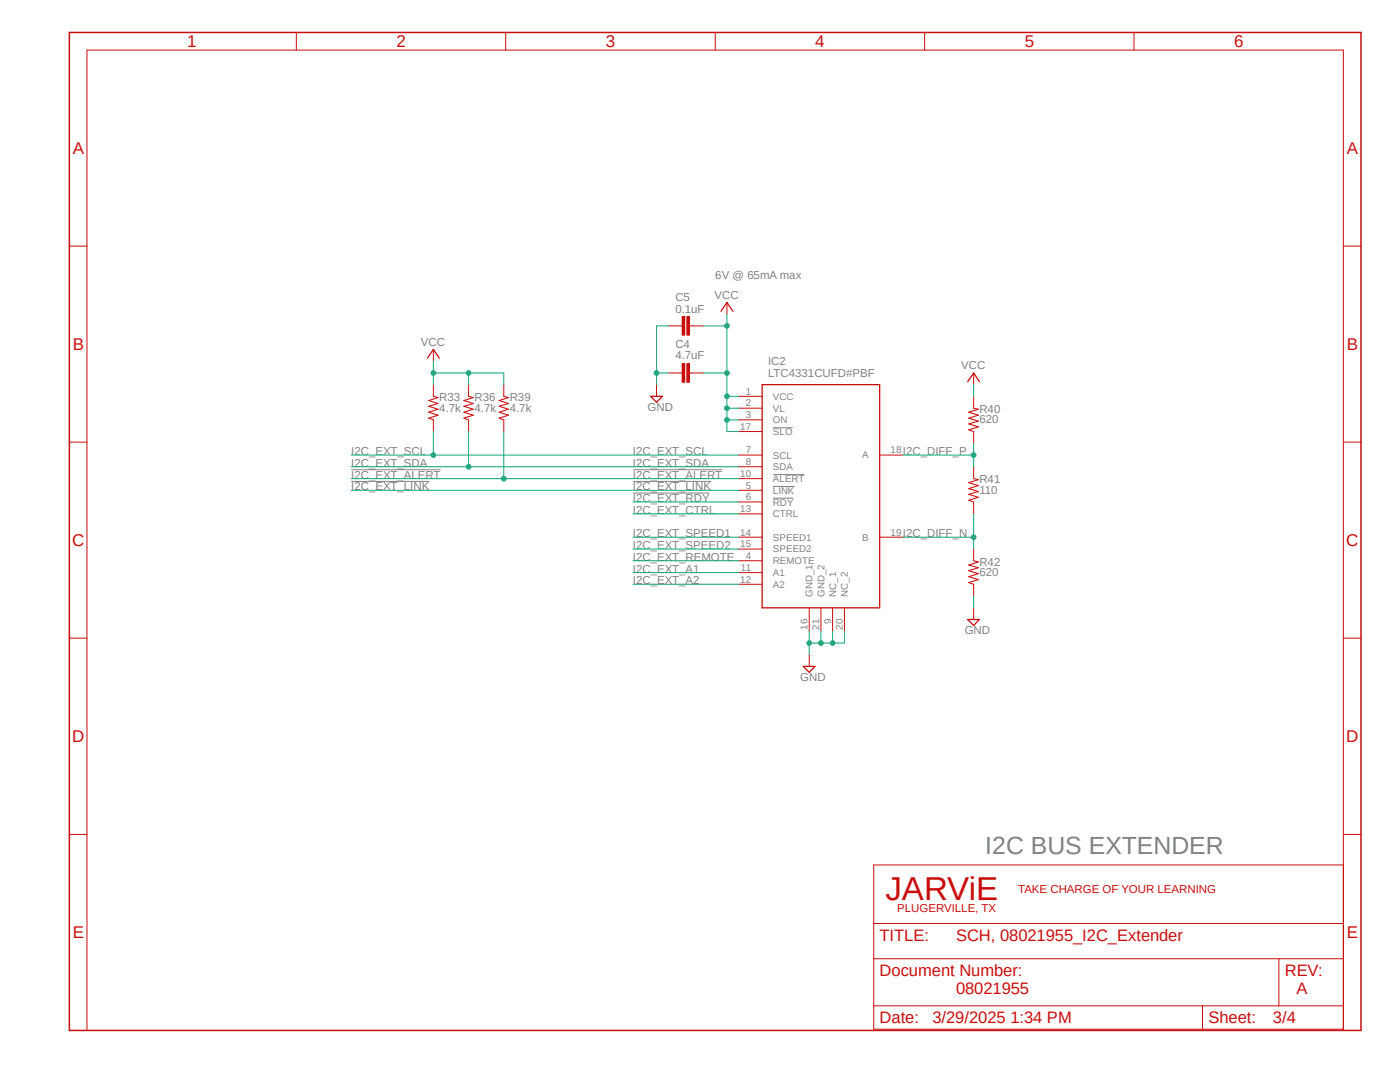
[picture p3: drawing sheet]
<svg xmlns="http://www.w3.org/2000/svg" width="279mm" height="216mm" viewBox="0 0 279 216" stroke-linecap="round" stroke-linejoin="round" font-family="sans-serif">
<path d="M13.3 6.2l258.6 200M271.9 6.2l-258.6 200" fill="none" stroke="#fff" stroke-width=".2"/>
<path d="M70.1 93.7h17.8M70.1 96.1h15.6M126.3 93.7h17.8M126.3 96.1h15.6M126.3 98.4h15.3M154.3 97.1h4.3M154.3 99.4h4M154.3 94.7h6.2M154.3 85.3h3.9" fill="none" stroke="#808080" stroke-width=".2"/>
<path d="M13.8 6.5h257.8v199.1h-257.8z" fill="none" stroke="#c90d0c" stroke-width=".3"/>
<g fill="none" stroke="#c90d0c" stroke-width=".2">
<path d="M59.1 6.5v3.5M100.9 6.5v3.5M142.7 6.5v3.5M184.5 6.5v3.5M226.3 6.5v3.5M13.8 49.1h3.6M268.1 49.1h3.5M135.7 74.4h.5M137.6 74.4h.4M145.1 60.4v2.3M147.4 79.1h4.7M13.8 88.2h3.6"/>
<path d="M147.4 81.4h4.7M147.4 83.8h4.7M147.4 97.8h4.7M147.4 90.8h4.7M147.4 93.1h4.7M147.4 95.5h4.7M147.4 86.1h4.7M175.6 90.8h4.6M268.1 88.2h3.5M147.4 111.9h4.7M147.4 100.2h4.7M147.4 109.6h4.7"/>
<path d="M147.4 107.2h4.7M147.4 102.5h4.7M147.4 116.6h4.7M147.4 114.3h4.7M175.6 107.2h4.6M13.8 127.3h3.6M161.5 121.3v4.6M163.8 121.3v4.6M166.2 121.3v4.6M168.5 121.3v4.6M268.1 127.3h3.5M13.8 166.5h3.6"/>
<path d="M268.1 166.5h3.5M17.4 205.6v-195.6h250.7v195.6"/>
</g>
<path d="M143.9 62.1l1.2-1.7 1.2 1.7M152.1 76.8h23.5v44.5h-23.5z" fill="none" stroke="#c90d0c" stroke-width=".25"/>
<path d="M136.1 72.6h.6v3.7h-.6z" fill-rule="evenodd" fill="#c90d0c"/>
<path d="M136.1 72.6h.6v3.7h-.6z" fill="none" stroke="#c90d0c" stroke-width=".2"/>
<path d="M137.1 72.6h.5v3.7h-.5z" fill-rule="evenodd" fill="#c90d0c"/>
<g fill="none" stroke="#c90d0c" stroke-width=".2">
<path d="M86.5 69.7v2.4M86.5 76.8v2.3M93.5 76.8v2.3M100.5 76.8v2.3M131 76.8v2.3M133.3 74.4h2.4M135.7 65h.5M137.1 72.6h.5v3.7h-.5zM137.6 65h.4M138 74.4h2.4M194.3 74.4v2.4M194.3 79.1v2.3"/>
<path d="M86.5 83.8v2.3M93.5 83.8v2.3M100.5 83.8v2.3M194.3 86.1v2.4M194.3 93.1v2.4M194.3 100.2v2.3M194.3 109.6v2.3M194.3 116.6v2.3M161.5 130.6v2.4M194.3 121.3v2.3"/>
</g>
<path d="M85.3 71.5l1.2-1.8 1.2 1.8M129.8 79.1h2.4l-1.2 1.2zM193.1 76.2l1.2-1.8 1.2 1.8M160.3 133h2.3l-1.1 1.2zM193.1 123.6h2.4l-1.2 1.2z" fill="none" stroke="#c90d0c" stroke-width=".25"/>
<path d="M86.5 79.1l.9 .2-1.8 .6 1.8 .6-1.8 .6 1.8 .6-1.8 .6 1.8 .5-1.8 .6 .9 .4M93.5 79.1l.9 .2-1.8 .6 1.8 .6-1.8 .6 1.8 .6-1.8 .6 1.8 .5-1.8 .6 .9 .4M100.5 79.1l1 .2-1.9 .6 1.9 .6-1.9 .6 1.9 .6-1.9 .6 1.9 .5-1.9 .6 .9 .4M194.3 95.5l.9 .2-1.9 .6 1.9 .6-1.9 .6 1.9 .6-1.9 .5 1.9 .6-1.9 .6 1 .4M194.3 81.4l.9 .3-1.9 .6 1.9 .5-1.9 .6 1.9 .6-1.9 .6 1.9 .6-1.9 .6 1 .3M194.3 111.9l.9 .2-1.9 .6 1.9 .6-1.9 .6 1.9 .6-1.9 .6 1.9 .6-1.9 .5 1 .4" fill="none" stroke="#c90d0c" stroke-width=".21"/>
<path d="M136.1 63.2h.6v3.7h-.6z" fill-rule="evenodd" fill="#c90d0c"/>
<path d="M136.1 63.2h.6v3.7h-.6z" fill="none" stroke="#c90d0c" stroke-width=".2"/>
<path d="M137.1 63.2h.5v3.7h-.5z" fill-rule="evenodd" fill="#c90d0c"/>
<path d="M133.3 65h2.4M137.1 63.2h.5v3.7h-.5zM138 65h2.4M174.4 172.6h93.7v32.8h-93.7zM174.4 191.3h93.7M174.4 184.3h93.7M255.2 191.3v9.4M174.4 200.7h93.7M240 200.7v4.7" fill="none" stroke="#c90d0c" stroke-width=".2"/>
<path d="M131 74.4h2.3M133.3 65h-2.3v11.8" fill="none" stroke="#0dab76" stroke-width=".2"/>
<circle cx="131" cy="74.4" r=".46" fill="#0dab76"/>
<g fill="none" stroke="#0dab76" stroke-width=".2">
<path d="M194.3 118.9v2.4M161.5 125.9v2.4h7v-2.4M166.2 125.9v2.4"/>
<circle cx="131" cy="74.4" r=".46"/>
</g>
<circle cx="166.2" cy="128.3" r=".46" fill="#0dab76"/>
<g fill="none" stroke="#0dab76" stroke-width=".2">
<path d="M163.8 125.9v2.4"/>
<circle cx="166.2" cy="128.3" r=".46"/>
</g>
<circle cx="163.8" cy="128.3" r=".46" fill="#0dab76"/>
<g fill="none" stroke="#0dab76" stroke-width=".2">
<path d="M161.5 128.3v2.3"/>
<circle cx="163.8" cy="128.3" r=".46"/>
</g>
<circle cx="161.5" cy="128.3" r=".46" fill="#0dab76"/>
<g fill="none" stroke="#0dab76" stroke-width=".2">
<path d="M145.1 62.7v21.1h2.3M145.1 81.4h2.3"/>
<circle cx="161.5" cy="128.3" r=".46"/>
</g>
<circle cx="145.1" cy="81.4" r=".46" fill="#0dab76"/>
<g fill="none" stroke="#0dab76" stroke-width=".2">
<path d="M145.1 79.1h2.3"/>
<circle cx="145.1" cy="81.4" r=".46"/>
</g>
<circle cx="145.1" cy="79.1" r=".46" fill="#0dab76"/>
<g fill="none" stroke="#0dab76" stroke-width=".2">
<path d="M140.4 74.4h4.7"/>
<circle cx="145.1" cy="79.1" r=".46"/>
</g>
<circle cx="145.1" cy="74.4" r=".46" fill="#0dab76"/>
<g fill="none" stroke="#0dab76" stroke-width=".2">
<path d="M145.1 83.8v2.3h2.3"/>
<circle cx="145.1" cy="74.4" r=".46"/>
</g>
<circle cx="145.1" cy="83.8" r=".46" fill="#0dab76"/>
<g fill="none" stroke="#0dab76" stroke-width=".2">
<path d="M140.4 65h4.7"/>
<circle cx="145.1" cy="83.8" r=".46"/>
</g>
<circle cx="145.1" cy="65" r=".46" fill="#0dab76"/>
<g fill="none" stroke="#0dab76" stroke-width=".2">
<path d="M86.5 72.1v4.7M86.5 74.4h14M194.3 76.8v2.3"/>
<circle cx="145.1" cy="65" r=".46"/>
</g>
<circle cx="86.5" cy="74.4" r=".46" fill="#0dab76"/>
<g fill="none" stroke="#0dab76" stroke-width=".2">
<path d="M93.5 74.4v2.4M100.5 74.4v2.4"/>
<circle cx="86.5" cy="74.4" r=".46"/>
</g>
<circle cx="93.5" cy="74.4" r=".46" fill="#0dab76"/>
<g fill="none" stroke="#0dab76" stroke-width=".2">
<path d="M180.2 107.2h14.1M194.3 102.5v7.1"/>
<circle cx="93.5" cy="74.4" r=".46"/>
</g>
<circle cx="194.3" cy="107.2" r=".46" fill="#0dab76"/>
<g fill="none" stroke="#0dab76" stroke-width=".2">
<path d="M180.2 90.8h14.1M194.3 88.5v4.6"/>
<circle cx="194.3" cy="107.2" r=".46"/>
</g>
<circle cx="194.3" cy="90.8" r=".46" fill="#0dab76"/>
<g fill="none" stroke="#0dab76" stroke-width=".2">
<path d="M70.1 90.8h77.3M86.5 86.1v4.7M126.3 107.2h21.1M126.3 109.6h21.1M126.3 111.9h21.1"/>
<circle cx="194.3" cy="90.8" r=".46"/>
</g>
<circle cx="86.5" cy="90.8" r=".46" fill="#0dab76"/>
<g fill="none" stroke="#0dab76" stroke-width=".2">
<path d="M70.1 93.1h77.3M93.5 86.1v7"/>
<circle cx="86.5" cy="90.8" r=".46"/>
</g>
<circle cx="93.5" cy="93.1" r=".46" fill="#0dab76"/>
<g fill="none" stroke="#0dab76" stroke-width=".2">
<path d="M70.1 95.5h77.3M100.5 86.1v9.4"/>
<circle cx="93.5" cy="93.1" r=".46"/>
</g>
<circle cx="100.5" cy="95.5" r=".46" fill="#0dab76"/>
<g fill="none" stroke="#0dab76" stroke-width=".2">
<path d="M70.1 97.8h77.3M126.3 100.2h21.1M126.3 102.5h21.1M126.3 114.3h21.1M126.3 116.6h21.1"/>
<circle cx="100.5" cy="95.5" r=".46"/>
</g>
<text font-size="6.6" fill="#c90d0c" x="176.7" y="179.6">JARViE</text>
<text font-size="5" fill="#808080" x="196.6" y="170.5">I2C BUS EXTENDER</text>
<g font-size="3.4" fill="#c90d0c">
<text x="37.3" y="9.4">1</text>
<text x="79.1" y="9.4">2</text>
<text x="120.9" y="9.4">3</text>
<text x="162.7" y="9.4">4</text>
<text x="204.5" y="9.4">5</text>
<text x="246.3" y="9.4">6</text>
<text x="14.5" y="30.7">A</text>
<text x="268.8" y="30.7">A</text>
<text x="14.5" y="69.9">B</text>
<text x="268.8" y="69.9">B</text>
<text x="14.4" y="109">C</text>
<text x="268.7" y="109">C</text>
<text x="14.4" y="148.1">D</text>
<text x="268.7" y="148.1">D</text>
<text x="14.5" y="187.2">E</text>
<text x="268.8" y="187.2">E</text>
</g>
<g font-size="3.3" fill="#c90d0c">
<text x="175.6" y="187.8">TITLE:</text>
<text x="190.8" y="187.8">SCH, 08021955_I2C_Extender</text>
<text x="175.6" y="194.8">Document Number:</text>
<text x="256.4" y="194.8">REV:</text>
<text x="190.8" y="198.3">08021955</text>
<text x="258.8" y="198.3">A</text>
<text x="175.6" y="204.2">Date:</text>
<text x="186.1" y="204.2">3/29/2025 1:34 PM</text>
<text x="241.2" y="204.2">Sheet:</text>
<text x="254.1" y="204.2">3/4</text>
</g>
<g font-size="2.3" fill="#808080">
<text x="134.8" y="60">C5</text>
<text x="142.6" y="59.6">VCC</text>
<text x="142.7" y="55.7">6V @ 65mA max</text>
<text x="134.8" y="62.4">0.1uF</text>
<text x="84" y="69">VCC</text>
<text x="134.8" y="71.7">4.7uF</text>
<text x="134.8" y="69.4">C4</text>
<text x="153.3" y="75.2">LTC4331CUFD#PBF</text>
<text x="153.3" y="72.9">IC2</text>
<text x="191.8" y="73.7">VCC</text>
<text x="87.7" y="82.1">4.7k</text>
<text x="87.7" y="80.1">R33</text>
<text x="94.7" y="82.1">4.7k</text>
<text x="94.7" y="80.1">R36</text>
<text x="101.7" y="82.1">4.7k</text>
<text x="101.7" y="80.1">R39</text>
<text x="129.2" y="82">GND</text>
<text x="195.5" y="82.4">R40</text>
<text x="195.5" y="84.5">620</text>
<text x="70.1" y="90.8">I2C_EXT_SCL</text>
<text x="70.1" y="93.1">I2C_EXT_SDA</text>
<text x="70.1" y="95.5">I2C_EXT_ALERT</text>
<text x="126.3" y="90.8">I2C_EXT_SCL</text>
<text x="126.3" y="93.1">I2C_EXT_SDA</text>
<text x="126.3" y="95.5">I2C_EXT_ALERT</text>
<text x="180.2" y="90.8">I2C_DIFF_P</text>
<text x="70.1" y="97.8">I2C_EXT_LINK</text>
<text x="126.3" y="97.8">I2C_EXT_LINK</text>
<text x="126.3" y="100.2">I2C_EXT_RDY</text>
<text x="195.5" y="98.6">110</text>
<text x="195.5" y="96.4">R41</text>
<text x="126.3" y="107.2">I2C_EXT_SPEED1</text>
<text x="126.3" y="102.5">I2C_EXT_CTRL</text>
<text x="180.2" y="107.2">I2C_DIFF_N</text>
<text x="126.3" y="109.6">I2C_EXT_SPEED2</text>
<text x="126.3" y="111.9">I2C_EXT_REMOTE</text>
<text x="195.5" y="112.9">R42</text>
<text x="126.3" y="114.3">I2C_EXT_A1</text>
<text x="126.3" y="116.6">I2C_EXT_A2</text>
<text x="195.5" y="114.9">620</text>
<text x="192.5" y="126.5">GND</text>
<text x="159.7" y="135.9">GND</text>
</g>
<g font-size="2.3" fill="#c90d0c">
<text x="203.2" y="178.2">TAKE CHARGE OF YOUR LEARNING</text>
<text x="179.1" y="181.9">PLUGERVILLE, TX</text>
</g>
<g font-size="1.9" fill="#808080">
<text x="148.8" y="78.8">1</text>
<text x="148.8" y="81.1">2</text>
<text x="148.8" y="83.4">3</text>
<text x="154.3" y="79.8">VCC</text>
<text x="154.3" y="82.1">VL</text>
<text x="147.7" y="85.8">17</text>
<text x="154.3" y="84.5">ON</text>
<text x="154.3" y="86.8">SLO</text>
<text x="147.7" y="95.2">10</text>
<text x="148.8" y="90.5">7</text>
<text x="148.8" y="92.8">8</text>
<text x="154.3" y="91.5">SCL</text>
<text x="154.3" y="93.9">SDA</text>
<text x="172.1" y="91.5">A</text>
<text x="177.7" y="90.5">18</text>
<text x="148.8" y="97.5">5</text>
<text x="148.8" y="99.9">6</text>
<text x="154.3" y="98.6">LINK</text>
<text x="154.3" y="100.9">RDY</text>
<text x="154.3" y="96.2">ALERT</text>
<text x="147.7" y="106.9">14</text>
<text x="147.7" y="102.2">13</text>
<text x="154.3" y="107.9">SPEED1</text>
<text x="154.3" y="103.2">CTRL</text>
<text x="172.1" y="107.9">B</text>
<text x="177.7" y="106.9">19</text>
<text x="147.7" y="109.2">15</text>
<text x="147.9" y="113.9">11</text>
<text x="148.8" y="111.5">4</text>
<text x="154.3" y="112.6">REMOTE</text>
<text x="154.3" y="110.2">SPEED2</text>
<text x="147.7" y="116.2">12</text>
<text x="154.3" y="117.3">A2</text>
<text x="154.3" y="114.9">A1</text>
<text x="162.2" y="119.1" transform="rotate(-90 162.2 119.1)">GND_1</text>
<text x="164.6" y="119.1" transform="rotate(-90 164.6 119.1)">GND_2</text>
<text x="166.9" y="119.1" transform="rotate(-90 166.9 119.1)">NC_1</text>
<text x="169.2" y="119.1" transform="rotate(-90 169.2 119.1)">NC_2</text>
<text x="161.2" y="125.6" transform="rotate(-90 161.2 125.6)">16</text>
<text x="163.5" y="125.6" transform="rotate(-90 163.5 125.6)">21</text>
<text x="165.9" y="124.5" transform="rotate(-90 165.9 124.5)">9</text>
<text x="168.2" y="125.6" transform="rotate(-90 168.2 125.6)">20</text>
</g>
</svg>
